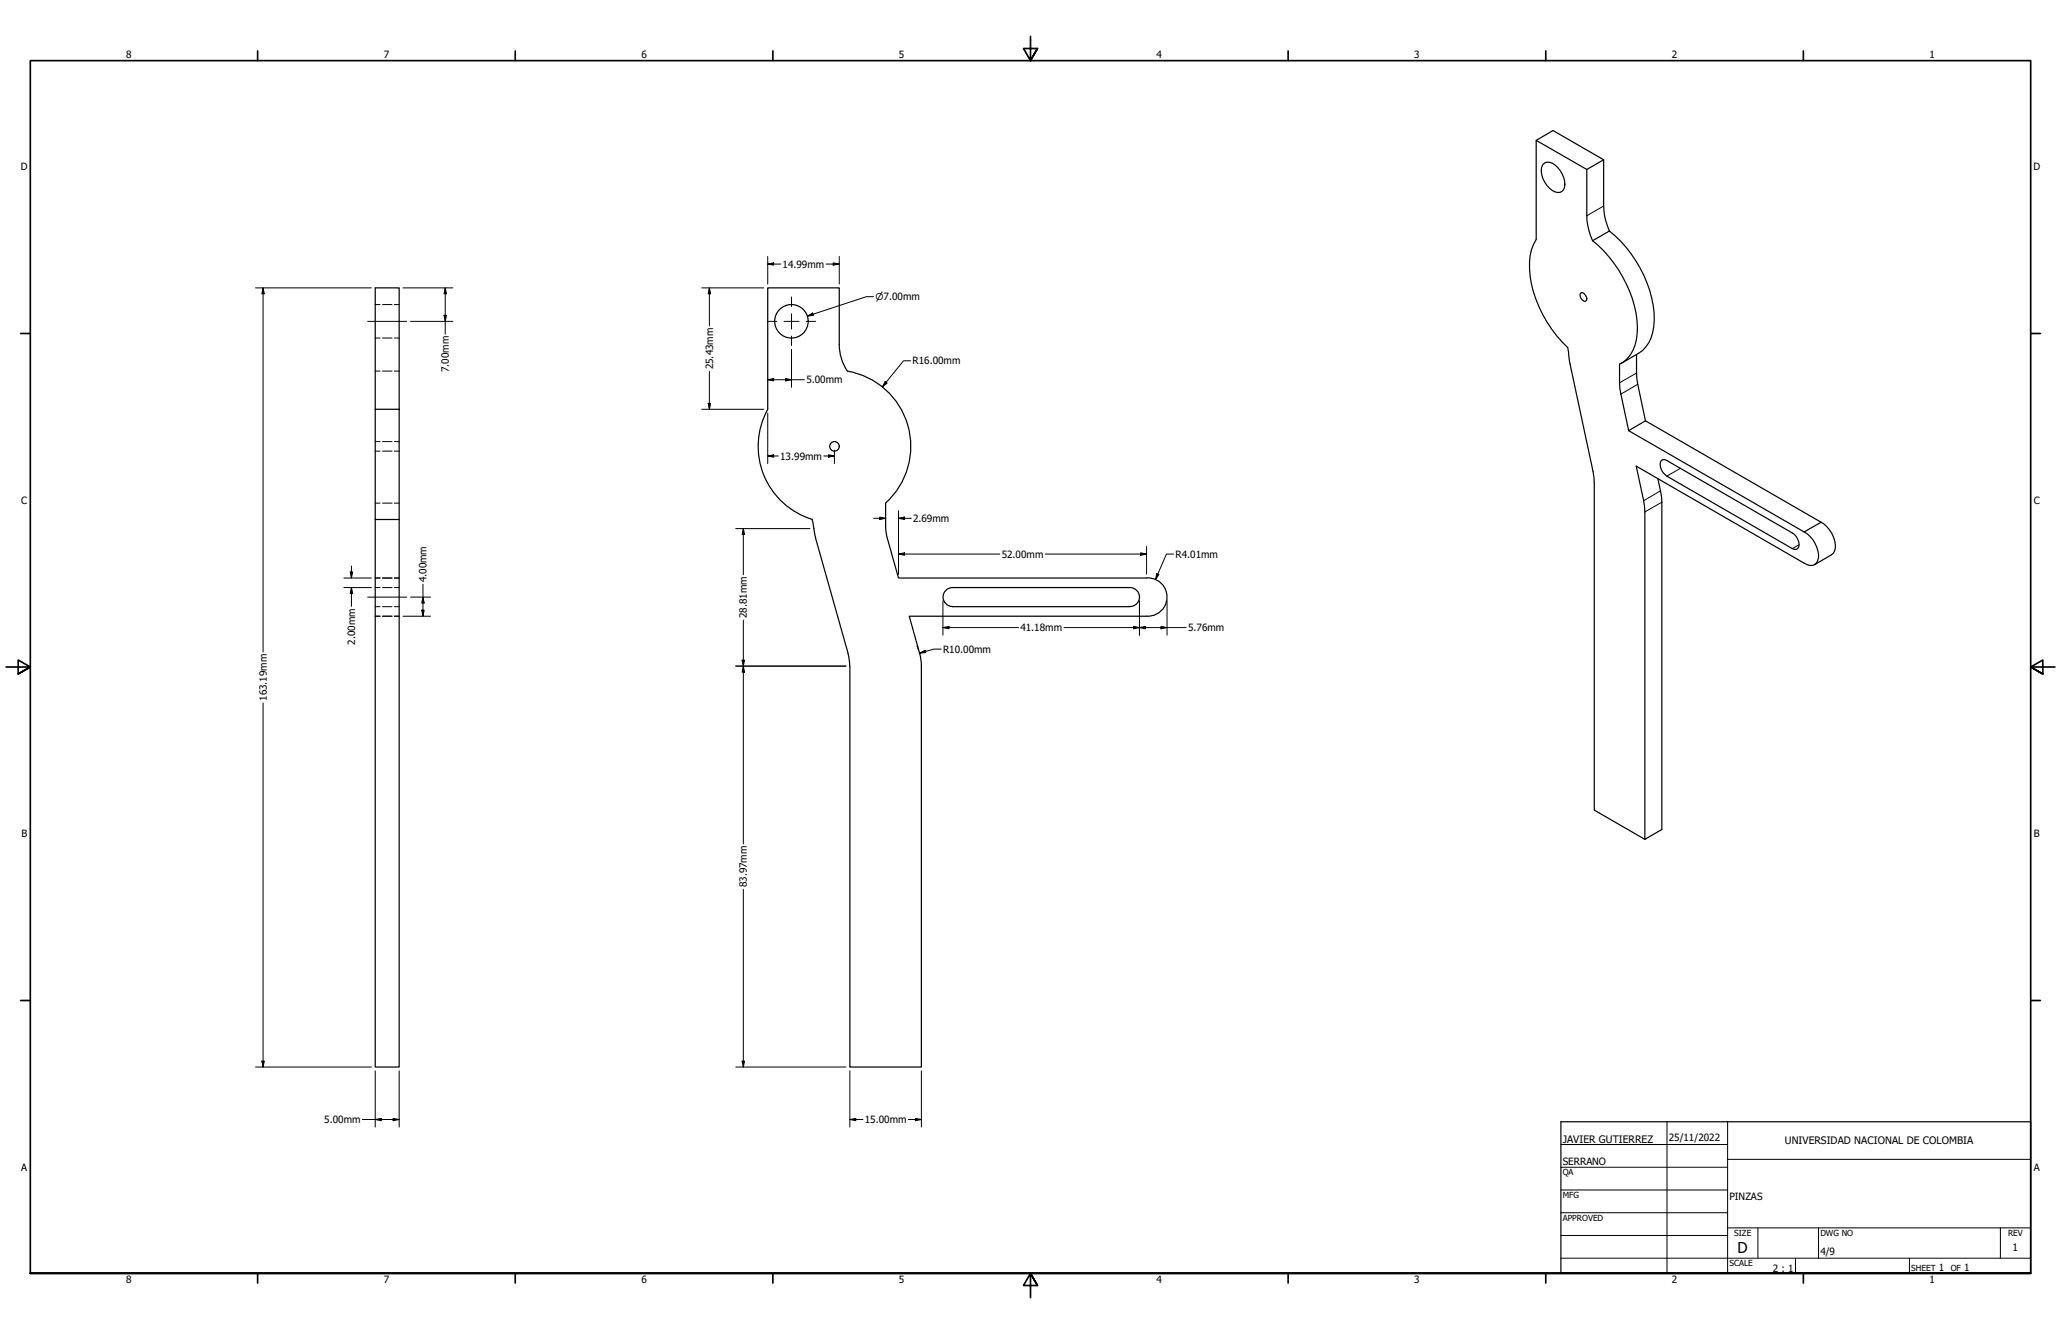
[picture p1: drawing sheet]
<svg xmlns="http://www.w3.org/2000/svg" width="864mm" height="559mm" viewBox="0 0 864 559" stroke-linecap="round" stroke-linejoin="round" font-family="sans-serif">
<!-- layer: Visible (ANSI) -->
<g fill="none" stroke="#000" stroke-width=".51">
<path d="M643.7 58.8l21.2 12.2 7.1-4.1v19.4a25.4 25.4 0 0 0 2.4 10.5M646.6 68.8a4.2 4.2 0 0 1 6.1 1.4 9.3 9.3 0 0 1 2.5 9.2 3 3 0 0 1-4.7 .4 10 10 0 0 1-4.4-10.1zM664.9 71v19.4a25.4 25.4 0 0 0 2.4 10.4M672 66.9l-21.3-12.2-7 4.1v41.5a22.1 22.1 0 0 0-2.5 15.4 52 52 0 0 0 15.7 29.9l1 6.8 10 47.5 .1 139.4 21.2 12.3M674.4 96.8a50.5 50.5 0 0 1 18.8 37.1 15.9 15.9 0 0 1-6.6 14.1l-7.2 4.1M674.4 96.8l-7.1 4M667.3 100.8a51.5 51.5 0 0 1 18.8 36.2 17.3 17.3 0 0 1-5.8 14.6l-1.7 .9 .2 10.2 3.6 17.7 7.1-4.1 73.6 42.5M662.3 122.8a1.46 1.46 0 0 1 2.1 1 1.4 1.4 0 0 1 .5 1.4 1.4 1.4 0 0 1-1 1 2.62 2.62 0 0 1-1.6-3.4zM351.7 144.3v-23.7h-30v50.9a32 32 0 0 0 18.7 46.1l.6 3.8M351.7 144.3a20 20 0 0 0 3.4 11.1 32 32 0 0 1 25.3 22.7 32 32 0 0 1-9.3 32.6M685.7 148.5l.2 10.1 3.6 17.7M157.2 171.4h10.1v46.2h-10.1z"/>
<path d="M157.2 171.4v-50.8h10.1v50.8M682.4 180.4l73.6 42.4 7.1-4M696.2 192.9l.6-.4 1.6 .4 52.6 30.4a6 6 0 0 1 2.7 5.7 1.69 1.69 0 0 1-2.7 .8l-52.6-30.3a5.3 5.3 0 0 1-2.2-6.6zM157.2 217.6v229.4h10.1v-229.4M371.1 210.8v10.1l.3 2.8 5.1 18.4h103.9M694.7 200.5l1.5 7.5 .1 2.4v137.1l-7.1 4.1v-137.2l-.5-4.7-3.1-14.4 70.4 40.6a3.8 3.8 0 0 0 5.2-.1 8.1 8.1 0 0 0-.8-8.4 11.6 11.6 0 0 0-4.4-4.6M763.1 218.8a11.7 11.7 0 0 1 5.6 12l-.5 1-.8 .6-7.1 4.1M341.1 221.4l.6 3.8 13.8 49.1 .6 4.7v168h30v-168.6l-.6-4.1-4.5-16.2h99.4M399.1 254.1h74.4M399.1 254.1a4 4 0 0 1-3.9-4 4 4 0 0 1 3.9-4h74.4a4 4 0 0 1 4 4 4 4 0 0 1-4 4M480.5 242.1a8 8 0 0 1 8.5 8 8 8 0 0 1-8.5 8"/>
<circle cx="331.6" cy="134.6" r="7"/>
<circle cx="349.7" cy="187" r="2"/>
</g>
<!-- layer: Oculto (ANSI) -->
<g fill="none" stroke="#000" stroke-width=".42">
<path d="M157.2 127.6h2.1M160.3 127.6h4M165.2 127.6h2.1M157.2 155.4h2.1M157.2 141.6h2.1M160.3 155.4h4M160.3 141.6h4M165.2 155.4h2.1M165.2 141.6h2.1M157.2 185h2.1M157.2 189h2.1M160.3 185h4"/>
<path d="M160.3 189h4M165.2 185h2.1M165.2 189h2.1M157.2 210.8h2.1M160.3 210.8h4M165.2 210.8h2.1M157.2 246.1h2.1M157.2 254.1h2.1M157.2 242.1h2.1M157.2 258.1h2.1M160.3 246.1h4M160.3 254.1h4"/>
<path d="M160.3 242.1h4M160.3 258.1h4M165.2 246.1h2.1M165.2 254.1h2.1M165.2 242.1h2.1M165.2 258.1h2.1"/>
</g>
<!-- layer: Visible fina (ANSI) -->
<path d="M672 86.3l-7.1 4.1M685.7 156.3l-7.1 4M686.2 161l-7 4.1M704.2 196.2l-5.8 3.3M695.8 205.6l-7.1 4.1M696.3 210.4l-7.1 4M753.9 228.2l-2.9 1.6" fill="none" stroke="#000" stroke-width=".42"/>
<!-- layer: Borde (ANSI) -->
<g fill="none" stroke="#000" stroke-width=".7">
<path d="M431.8 15.2v10.2l-2.9-5.1h5.8l-2.9 5.1 2.9-5.1M107.9 21.3v4.1M215.9 21.3v4.1M323.8 21.3v4.1M539.8 21.3v4.1M647.7 21.3v4.1M755.6 21.3v4.1M8.6 139.7h4.1M850.9 139.7h4.1M2.5 279.4h10.2l-5.1-2.9v5.8l5.1-2.9-5.1 2.9M861.1 279.4h-10.2l5.1-2.9v5.8l-5.1-2.9 5.1 2.9M8.6 419.1h4.1"/>
<path d="M850.9 419.1h4.1M12.7 533.4v-508h838.2v508h-838.2h838.2M107.9 533.4v4.1M215.9 533.4v4.1M323.8 533.4v4.1M434.7 538.5l-2.9-5.1 2.9 5.1h-5.8l2.9-5.1v10.2M539.8 533.4v4.1M647.7 533.4v4.1M755.6 533.4v4.1"/>
</g>
<g fill="none" stroke="#000" stroke-width=".42">
<path d="M654 479.4h69.9M698.5 469.9v63.5M723.9 469.9v63.5M654 498.5h69.9M654 488.9h69.9M723.9 485.6h127M654 517.5h69.9M654 508h69.9M723.9 514.3h127M736.6 514.3v12.7M762 514.3v12.7M838.2 514.3v12.7"/>
<path d="M654 527h196.9M752.3 527v6.4M800.1 527v6.4"/>
</g>
<path d="M654 469.9h196.9v63.5h-196.9z" fill="none" stroke="#000" stroke-width=".51"/>
<!-- layer: Cota (ANSI) -->
<g fill="none" stroke="#000" stroke-width=".42">
<path d="M321.7 110.6l2.5-.5v1zM321.7 110.6h5.5M321.7 107.4v11.6M346.2 110.6h5.5M349.1 110.1l2.6 .5-2.6 .5zM351.7 107.4v11.6M107.1 120.6h48.5M110.2 120.6l.5 2.5h-1zM110.2 120.6v152.5M168.8 120.6h20.9M172 134.6h17.7M186.1 132.1h1l-.5 2.5z"/>
<path d="M186.6 120.6l.5 2.5h-1zM186.6 120.6v19.4M294.1 120.6h25.9M297.2 120.6l.6 2.5h-1.1zM297.2 120.6v15.9M338.3 132.4l2.3-1.3 .3 1zM366 124.3h-3l-24.7 8.1M297.2 155.6v15.8M321.7 159.1l2.5-.5v1zM321.7 159.1h15.4M329.2 158.6l2.5 .5-2.5 .5zM331.7 146.4v15.8"/>
<path d="M370.9 159.8l.8 .7-1.9 1.6zM381.6 151.1h-3l-8.8 11M294.1 171.4h25.9M296.7 169h1.1l-.6 2.4zM321.7 173v21.2M321.7 191l2.5-.5v1zM321.7 191h4.4M345.2 191h4.4M347.2 190.5l2.4 .5-2.4 .5zM349.6 188.6v5.6M366.1 217.1h5M368.6 216.6l2.5 .5-2.5 .5z"/>
<path d="M376.5 217.1l2.5-.5v1zM376.5 213.9v26.6M376.5 217.1h5.3M146.7 239.6h1.1l-.5 2.5zM147.3 237.1v5M308.3 221.4h31.1M311.5 221.4l.5 2.5h-1zM311.5 221.4v19.3M376.5 232.1l2.5-.5v1zM376.5 232.1h42.4M438 232.1h42.4M478 231.6l2.4 .5-2.4 .5z"/>
<path d="M480.4 228.9v11.6M491.7 232.1h-2.9l-4.6 10.7M144.1 242.1h11.5M144.1 246.1h11.5M147.3 246.1l.5 2.5h-1.1zM147.3 246.1v7.9M168.8 258.1h11.6M172 250.1h8.4M176.7 255.6h1l-.5 2.5zM177.2 250.1l.5 2.5h-1zM177.2 244.7v13.4M311.5 259.8v93.7"/>
<path d="M395.1 251.7v14.4M477.5 251.7v14.4M484.7 240.3l.9 .4-1.4 2.1zM489 251.7v14.4M308.3 279h46.2M311 276.5h1l-.5 2.5zM311.5 279l.5 2.6h-1zM384.2 270.6l.6 1.5M385.3 273.6l2.3-1.2 .3 1zM394.4 271.9h-3l-6.1 1.7M395.1 262.9l2.5-.5v1zM395.1 262.9h31.7"/>
<path d="M445.8 262.9h51.2M475 262.4l2.5 .5-2.5 .5zM477.5 262.9l2.5-.5v1zM486.5 262.4l2.5 .5-2.5 .5zM110.2 294.4v152.6M311.5 372.6v74.4M107.1 447h48.5M109.7 444.5h1l-.5 2.5zM157.2 448.6v23.5M167.3 448.6v23.5M308.3 447h46.2M311 444.5h1l-.5 2.5z"/>
<path d="M356.1 448.6v23.5M386.1 448.6v23.5M151.8 468.9h15.5M157.2 468.9l2.6-.4v1zM164.7 468.5l2.6 .4-2.6 .6zM356.1 468.9l2.5-.4v1zM356.1 468.9h5.5M380.6 468.9h5.5M383.6 468.5l2.5 .4-2.5 .6z"/>
</g>
<g fill="#000">
<path d="M321.7 110.6l2.5-.5v1z" fill-rule="evenodd"/>
<path d="M349.1 110.1l2.6 .5-2.6 .5z" fill-rule="evenodd"/>
<path d="M110.2 120.6l.5 2.5h-1z" fill-rule="evenodd"/>
<path d="M186.1 132.1h1l-.5 2.5z" fill-rule="evenodd"/>
<path d="M186.6 120.6l.5 2.5h-1z" fill-rule="evenodd"/>
<path d="M297.2 120.6l.6 2.5h-1.1z" fill-rule="evenodd"/>
<path d="M338.3 132.4l2.3-1.3 .3 1z" fill-rule="evenodd"/>
<path d="M321.7 159.1l2.5-.5v1z" fill-rule="evenodd"/>
<path d="M329.2 158.6l2.5 .5-2.5 .5z" fill-rule="evenodd"/>
<path d="M370.9 159.8l.8 .7-1.9 1.6z" fill-rule="evenodd"/>
<path d="M296.7 169h1.1l-.6 2.4z" fill-rule="evenodd"/>
<path d="M321.7 191l2.5-.5v1z" fill-rule="evenodd"/>
<path d="M347.2 190.5l2.4 .5-2.4 .5z" fill-rule="evenodd"/>
<path d="M368.6 216.6l2.5 .5-2.5 .5z" fill-rule="evenodd"/>
<path d="M376.5 217.1l2.5-.5v1z" fill-rule="evenodd"/>
<path d="M146.7 239.6h1.1l-.5 2.5z" fill-rule="evenodd"/>
<path d="M311.5 221.4l.5 2.5h-1z" fill-rule="evenodd"/>
<path d="M376.5 232.1l2.5-.5v1z" fill-rule="evenodd"/>
<path d="M478 231.6l2.4 .5-2.4 .5z" fill-rule="evenodd"/>
<path d="M147.3 246.1l.5 2.5h-1.1z" fill-rule="evenodd"/>
<path d="M176.7 255.6h1l-.5 2.5z" fill-rule="evenodd"/>
<path d="M177.2 250.1l.5 2.5h-1z" fill-rule="evenodd"/>
<path d="M484.7 240.3l.9 .4-1.4 2.1z" fill-rule="evenodd"/>
<path d="M311 276.5h1l-.5 2.5z" fill-rule="evenodd"/>
<path d="M385.3 273.6l2.3-1.2 .3 1z" fill-rule="evenodd"/>
<path d="M395.1 262.9l2.5-.5v1z" fill-rule="evenodd"/>
<path d="M475 262.4l2.5 .5-2.5 .5z" fill-rule="evenodd"/>
<path d="M477.5 262.9l2.5-.5v1z" fill-rule="evenodd"/>
<path d="M486.5 262.4l2.5 .5-2.5 .5z" fill-rule="evenodd"/>
<path d="M311.5 279l.5 2.6h-1z" fill-rule="evenodd"/>
<path d="M109.7 444.5h1l-.5 2.5z" fill-rule="evenodd"/>
<path d="M311 444.5h1l-.5 2.5z" fill-rule="evenodd"/>
<path d="M157.2 468.9l2.6-.4v1z" fill-rule="evenodd"/>
<path d="M164.7 468.5l2.6 .4-2.6 .6z" fill-rule="evenodd"/>
<path d="M356.1 468.9l2.5-.4v1z" fill-rule="evenodd"/>
<path d="M383.6 468.5l2.5 .4-2.5 .6z" fill-rule="evenodd"/>
</g>
<!-- layer: Marca de centro (ANSI) -->
<path d="M321.5 134.6h4M328.5 134.6h6.3M331.7 124.4v4M331.7 131.4v6.4M337.8 134.6h4M331.7 140.8v4" fill="none" stroke="#000" stroke-width=".42"/>
<!-- layer: Eje (ANSI) -->
<path d="M154.1 134.6h16.3M154.1 250.1h16.3" fill="none" stroke="#000" stroke-width=".42"/>
<text font-size="6.3" x="728.1" y="524.9">D</text>
<g font-size="4.3">
<text x="654.8" y="478.6">JAVIER GUTIERREZ</text>
<text x="747.8" y="479.4">UNIVERSIDAD NACIONAL DE COLOMBIA</text>
<text x="843.3" y="524.2">1</text>
</g>
<g font-size="4.2">
<text x="52.8" y="24.4">8</text>
<text x="160.8" y="24.4">7</text>
<text x="268.7" y="24.4">6</text>
<text x="376.7" y="24.4">5</text>
<text x="484.6" y="24.4">4</text>
<text x="592.6" y="24.4">3</text>
<text x="700.5" y="24.4">2</text>
<text x="808.5" y="24.4">1</text>
<text x="8.8" y="71.4">D</text>
<text x="852" y="71.4">D</text>
<text x="327.9" y="112.1">14.99mm</text>
<text x="188.1" y="156" transform="rotate(-90 188.1 156)">7.00mm</text>
<text x="298.8" y="154.7" transform="rotate(-90 298.8 154.7)">25.43mm</text>
<text x="382.4" y="152.7">R16.00mm</text>
<text x="337.9" y="160.6">5.00mm</text>
<text x="326.9" y="192.5">13.99mm</text>
<text x="8.9" y="211.1">C</text>
<text x="852.2" y="211.1">C</text>
<text x="382.6" y="218.6">2.69mm</text>
<text x="419.7" y="233.6">52.00mm</text>
<text x="492.6" y="233.6">R4.01mm</text>
<text x="178.8" y="243.9" transform="rotate(-90 178.8 243.9)">4.00mm</text>
<text x="313" y="259" transform="rotate(-90 313 259)">28.81mm</text>
<text x="427.5" y="264.4">41.18mm</text>
<text x="497.8" y="264.4">5.76mm</text>
<text x="148.8" y="270" transform="rotate(-90 148.8 270)">2.00mm</text>
<text x="395.2" y="273.4">R10.00mm</text>
<text x="111.8" y="293.6" transform="rotate(-90 111.8 293.6)">163.19mm</text>
<text x="9" y="350.8">B</text>
<text x="852.2" y="350.8">B</text>
<text x="313" y="371.7" transform="rotate(-90 313 371.7)">83.97mm</text>
<text x="135.9" y="470.5">5.00mm</text>
<text x="362.3" y="470.5">15.00mm</text>
<text x="699.3" y="478">25/11/2022</text>
<text x="8.9" y="490.5">A</text>
<text x="654.8" y="488.1">SERRANO</text>
<text x="852.2" y="490.5">A</text>
<text x="724.7" y="502.6">PINZAS</text>
<text x="762.8" y="525.7">4/9</text>
<text x="742.9" y="532.6">2 : 1</text>
<text x="812.4" y="532.6">1</text>
<text x="823" y="532.6">1</text>
<text x="52.8" y="537.5">8</text>
<text x="160.8" y="537.5">7</text>
<text x="268.7" y="537.5">6</text>
<text x="376.7" y="537.5">5</text>
<text x="484.6" y="537.5">4</text>
<text x="592.6" y="537.5">3</text>
<text x="700.5" y="537.5">2</text>
<text x="808.5" y="537.5">1</text>
</g>
<text font-size="3.9" x="366.8" y="125.8">⌀7.00mm</text>
<g font-size="3.5">
<text x="654.8" y="492.3">QA</text>
<text x="654.8" y="501.8">MFG</text>
<text x="654.8" y="511.4">APPROVED</text>
<text x="726.7" y="517.7">SIZE</text>
<text x="762.8" y="517.7">DWG NO</text>
<text x="841.4" y="517.7">REV</text>
<text x="724.7" y="530.4">SCALE</text>
<text x="800.9" y="532.6">SHEET</text>
<text x="817.4" y="532.6">OF</text>
</g>
</svg>
